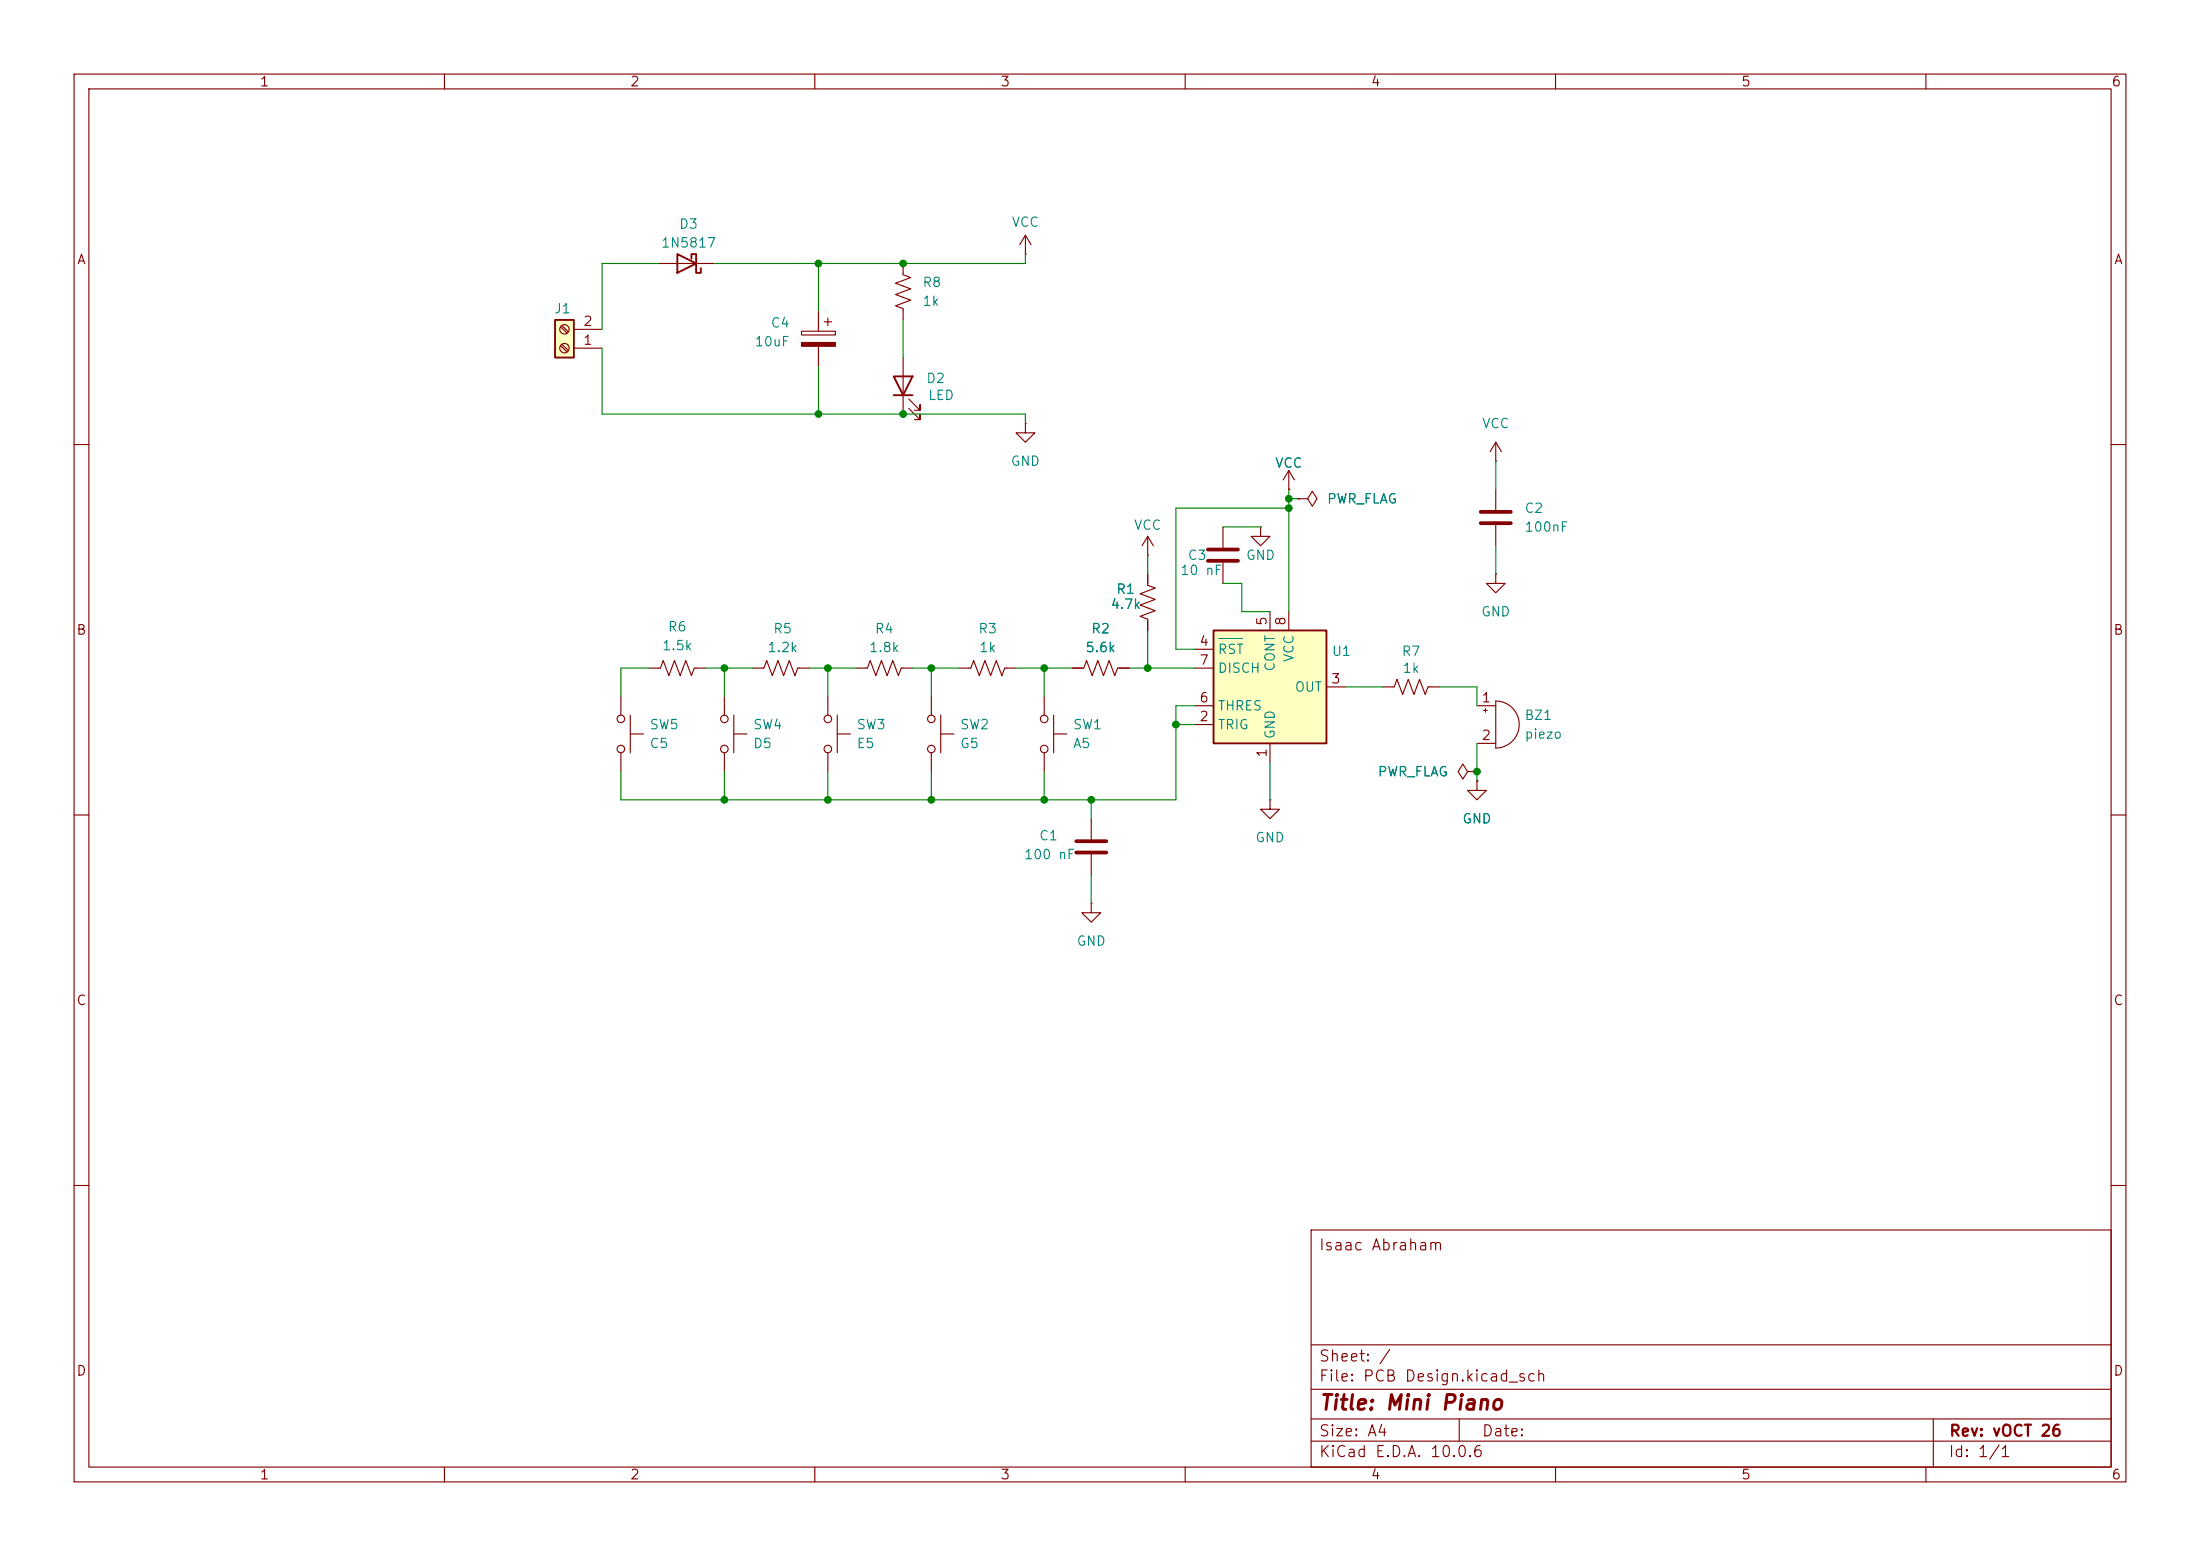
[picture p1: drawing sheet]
<svg xmlns="http://www.w3.org/2000/svg" width="297mm" height="210mm" viewBox="0 0 297 210" stroke-linecap="round" stroke-linejoin="round" font-family="sans-serif">
<g fill="none" stroke="#840000" stroke-width=".15">
<path d="M10 10h277v190h-277zM12 12h273v186h-273zM60 10v2M110 10v2M160 10v2M210 10v2M260 10v2M88.9 35.6h7.6M201.9 59.7l-.7 1.3M201.9 59.7l.8 1.3M201.9 59.7v2.5M10 60h2"/>
<path d="M165.1 71.1v2.8M165.1 75.9v2.8M170.2 71.1v1.3h1.2l-1.2 1.3-1.3-1.3h1.3M170.2 71.1h.1M201.9 62.2h.1M201.9 66v2.8M201.9 70.9v2.8M285 60h2M97.8 94v2.5M99.1 99.1h1.7M99.1 96.5v5.1M10 110h2"/>
<path d="M97.8 101.6v2.5M285 110h2M10 160h2M177 166h108v32h-108zM285 160h2M60 198v2M110 198v2M160 198v2M177 194.5h108M177 191.5h108M177 187.5h108M177 181.5h108"/>
<path d="M197 191.5v3M210 198v2M260 198v2M261 191.5v6.5"/>
<circle cx="97.8" cy="97" r=".51"/>
<circle cx="97.8" cy="101.1" r=".51"/>
</g>
<path d="M91.4 34.3l2.6 1.3-2.6 1.2zM93.3 34.9v-.6h.7v2.5h.6v-.6" fill="none" stroke="#840000" stroke-width=".25"/>
<path d="M163.1 74.2h4M163.1 75.7h4M199.9 69.1h4.1M199.9 70.6h4.1" fill="none" stroke="#840000" stroke-width=".51"/>
<path d="M163.8 85.1h15.3v15.2h-15.3z" fill="#ffffc2"/>
<path d="M120.6 50.8h2.6l-1.3 2.5zM120.6 53.3h2.6M163.8 85.1h15.3v15.2h-15.3z" fill="none" stroke="#840000" stroke-width=".25"/>
<g fill="none" stroke="#840000" stroke-width=".15">
<path d="M121.9 35.6v1.5l1 .4-2 .7 2 .8-2 .8 2 .7-2 .8 1 .4v1.5M138.4 34.3h.1M138.4 31.8l-.7 1.2M138.4 31.8l.8 1.2M138.4 31.8v2.5M108.2 44.7h4.6v.5h-4.6zM110.5 41.9v2.8M110.5 46.7v2.8M111.3 43.4h1M111.8 42.9v1M121.9 48.3v7.6M122.7 55.1l1.5 1.5v-.7v.7h-.8"/>
<path d="M122.7 53.8l1.5 1.6v-.8v.8h-.8M138.4 57.2v1.2h1.3l-1.3 1.3-1.2-1.3h1.2M138.4 57.2h.1M154.9 74.9h.1M154.9 77.5v1.5l1.1 .4-2.1 .7 2.1 .8-2.1 .8 2.1 .7-2.1 .8 1 .4v1.5M154.9 72.4l-.7 1.3M154.9 72.4l.8 1.3M154.9 72.4v2.5M174 66h.1M174 63.5v2.5M174 63.5l-.8 1.3M174 63.5l.8 1.3"/>
<path d="M175.3 67.3h1.2l.7-1 .6 1-.6 1-.7-1M175.3 67.3h.1M201.9 77.5v1.2h1.3l-1.3 1.3-1.2-1.3h1.2M201.9 77.5h.1M83.8 94v2.5M85.1 99.1h1.8M85.1 96.5v5.1M87.6 90.2h1.6l.3-1 .8 2 .8-2 .7 2 .8-2 .7 2 .4-1h1.5M101.6 90.2h1.5l.4-1 .8 2 .7-2 .8 2 .8-2 .7 2 .4-1h1.5M111.8 94v2.5M113 99.1h1.8M113 96.5v5.1"/>
<path d="M115.6 90.2h1.5l.4-1 .7 2 .8-2 .8 2 .7-2 .8 2 .4-1h1.5M125.7 94v2.5M127 99.1h1.8M127 96.5v5.1M129.5 90.2h1.6l.3-1 .8 2 .8-2 .7 2 .8-2 .8 2 .3-1h1.6M141 94v2.5M142.2 99.1h1.8M142.2 96.5v5.1M144.8 90.2h1.5l.4-1 .7 2 .8-2 .8 2 .7-2 .8 2 .4-1h1.5M161.3 97.8h2.5M161.3 87.6h2.5M161.3 95.3h2.5"/>
<path d="M161.3 90.2h2.5M171.4 82.6v2.5M174 82.6v2.5M179.1 92.7h2.5M186.7 92.7h1.5l.4-1 .8 2 .7-2 .8 2 .7-2 .8 2 .4-1h1.5M199.4 95.3h2.5M200.3 95.9h.5M200.5 95.6v.5M201.9 94.6a3.2 3.2 0 0 1 3.2 3.2 3.2 3.2 0 0 1-3.2 3.2zM83.8 101.6v2.5M111.8 101.6v2.5M125.7 101.6v2.5"/>
<path d="M141 101.6v2.5M147.3 110.5v2.8M147.3 115.3v2.8M171.4 108v1.2h1.3l-1.3 1.3-1.2-1.3h1.2M171.4 108h.1M171.4 100.3v2.6M198.1 104.1l-.6-1-.7 1 .7 1.1 .6-1.1h1.3M199.4 105.4v1.3h1.3l-1.3 1.3-1.3-1.3h1.3M199.4 105.4h.1M199.4 104.1h.1M199.4 100.3h2.5M147.3 121.9v1.3h1.3l-1.3 1.3-1.3-1.3h1.3"/>
<path d="M147.3 121.9h.1"/>
<circle cx="83.8" cy="97" r=".51"/>
<circle cx="111.8" cy="97" r=".51"/>
<circle cx="125.7" cy="97" r=".51"/>
<circle cx="141" cy="97" r=".51"/>
<circle cx="83.8" cy="101.1" r=".51"/>
<circle cx="111.8" cy="101.1" r=".51"/>
<circle cx="125.7" cy="101.1" r=".51"/>
<circle cx="141" cy="101.1" r=".51"/>
</g>
<path d="M164.6 86.2h3.2" fill="none" stroke="#008484" stroke-width=".15"/>
<path d="M145.3 113.5h4.1M145.3 115.1h4.1" fill="none" stroke="#840000" stroke-width=".51"/>
<path d="M108.2 46.2h4.6v.5h-4.6z" fill="#840000" stroke="#840000" stroke-width=".15"/>
<path d="M74.9 43.2h2.6v5.1h-2.6z" fill="#ffffc2"/>
<path d="M74.9 43.2h2.6v5.1h-2.6z" fill="none" stroke="#840000" stroke-width=".25"/>
<g fill="none" stroke="#840000" stroke-width=".15">
<path d="M75.7 46.7l.9 .8M75.7 44.1l.9 .9M75.9 46.5l.8 .8M75.9 43.9l.8 .9M77.5 47h3.8M77.5 44.5h3.8M154.9 77.5v1.2M174 66h.1M175.3 67.3h.1M144.8 90.2h1.2M151.1 90.2h1.3M154.9 83.8v1.3"/>
<path d="M199.4 104.1h.1M199.4 105.4h.1"/>
<circle cx="76.2" cy="44.4" r=".63"/>
<circle cx="76.2" cy="47" r=".63"/>
</g>
<g fill="none" stroke="#008400" stroke-width=".15">
<path d="M88.9 35.6h-7.6v8.9M110.5 35.6v6.3M138.4 34.3v1.3h-41.9M81.3 47v8.9h57.1v1.3M110.5 49.5v6.4M121.9 43.2v5.1M154.9 74.9v2.6M165.1 71.1h5.1M165.1 78.7h2.5v3.9h3.8M174 66v16.6M174 68.6h-15.3v19h2.6M174 67.3h1.3"/>
<path d="M201.9 62.2v3.8M201.9 73.7v3.8M87.6 90.2h-3.8v3.8M95.2 90.2h6.4M97.8 90.2v3.8M109.2 90.2h6.4M111.8 90.2v3.8M123.2 90.2h6.3M125.7 90.2v3.8M137.2 90.2h7.6M141 90.2v3.8M152.4 90.2h8.9"/>
<path d="M154.9 85.1v5.1M158.7 97.8h2.6M161.3 95.3h-2.6v12.7h-74.9v-3.9M181.6 92.7h5.1M194.3 92.7h5.1v2.6M97.8 104.1v3.9M111.8 104.1v3.9M125.7 104.1v3.9M141 104.1v3.9M147.3 108v2.5M147.3 118.1v3.8M171.4 102.9v5.1"/>
<path d="M199.4 100.3v5.1"/>
</g>
<g fill="#008400" stroke="#008400" stroke-width=".14">
<circle cx="111.8" cy="108" r=".46"/>
<circle cx="111.8" cy="90.2" r=".46"/>
<circle cx="97.8" cy="108" r=".46"/>
<circle cx="121.9" cy="35.6" r=".46"/>
<circle cx="97.8" cy="90.2" r=".46"/>
<circle cx="110.5" cy="35.6" r=".46"/>
<circle cx="110.5" cy="55.9" r=".46"/>
<circle cx="125.7" cy="90.2" r=".46"/>
<circle cx="147.3" cy="108" r=".46"/>
<circle cx="141" cy="108" r=".46"/>
<circle cx="141" cy="90.2" r=".46"/>
<circle cx="125.7" cy="108" r=".46"/>
<circle cx="121.9" cy="55.9" r=".46"/>
<circle cx="174" cy="67.3" r=".46"/>
<circle cx="174" cy="68.6" r=".46"/>
<circle cx="154.9" cy="90.2" r=".46"/>
<circle cx="199.4" cy="104.1" r=".46"/>
<circle cx="158.7" cy="97.8" r=".46"/>
</g>
<text font-size="2" fill="#840000" x="178" y="190.8">Title: Mini Piano</text>
<g font-size="1.5" fill="#840000">
<text x="178" y="169.1">Isaac Abraham</text>
<text x="178" y="184.1">Sheet: /</text>
<text x="178" y="186.8">File: PCB Design.kicad_sch</text>
<text x="178" y="197">KiCad E.D.A. 10.0.6</text>
<text x="178" y="194.2">Size: A4</text>
<text x="200" y="194.2">Date:</text>
<text x="263" y="197">Id: 1/1</text>
<text x="263" y="194.2">Rev: vOCT 26</text>
</g>
<g font-size="1.3" fill="#840000">
<text x="35" y="12">1</text>
<text x="85" y="12">2</text>
<text x="135" y="12">3</text>
<text x="185" y="12">4</text>
<text x="235" y="12">5</text>
<text x="285" y="12">6</text>
<text x="10.3" y="36">A</text>
<text x="285.3" y="36">A</text>
<text x="78.6" y="46.9">1</text>
<text x="78.6" y="44.3">2</text>
<text x="10.2" y="86">B</text>
<text x="161.8" y="87.5">4</text>
<text x="171.3" y="84.6" transform="rotate(-90 171.3 84.6)">5</text>
<text x="173.9" y="84.6" transform="rotate(-90 173.9 84.6)">8</text>
<text x="285.2" y="86">B</text>
<text x="161.8" y="95.1">6</text>
<text x="161.8" y="90">7</text>
<text x="179.6" y="92.6">3</text>
<text x="199.9" y="95.1">1</text>
<text x="161.8" y="97.7">2</text>
<text x="199.9" y="100.2">2</text>
<text x="171.3" y="102.3" transform="rotate(-90 171.3 102.3)">1</text>
<text x="10.2" y="136">C</text>
<text x="285.2" y="136">C</text>
<text x="10.2" y="186">D</text>
<text x="285.2" y="186">D</text>
<text x="35" y="200">1</text>
<text x="85" y="200">2</text>
<text x="135" y="200">3</text>
<text x="185" y="200">4</text>
<text x="235" y="200">5</text>
<text x="285" y="200">6</text>
</g>
<g font-size="1.3" fill="#008484">
<text x="89.1" y="33.7">1N5817</text>
<text x="91.6" y="31.2">D3</text>
<text x="136.5" y="30.9">VCC</text>
<text x="124.4" y="39.1">R8</text>
<text x="124.4" y="41.6">1k</text>
<text x="74.7" y="42.6">J1</text>
<text x="101.8" y="47.1">10uF</text>
<text x="104" y="44.5">C4</text>
<text x="125" y="52">D2</text>
<text x="125.2" y="54.3">LED</text>
<text x="200" y="58.1">VCC</text>
<text x="136.4" y="63.2">GND</text>
<text x="172" y="63.4">VCC</text>
<text x="153" y="71.8">VCC</text>
<text x="179.1" y="68.3">PWR_FLAG</text>
<text x="205.7" y="69.5">C2</text>
<text x="159.2" y="77.9">10 nF</text>
<text x="160.3" y="75.9">C3</text>
<text x="168.1" y="75.9">GND</text>
<text x="205.7" y="72.1">100nF</text>
<text x="149.8" y="82.5">4.7k</text>
<text x="150.6" y="80.5">R1</text>
<text x="199.9" y="83.5">GND</text>
<text x="89.3" y="88.1">1.5k</text>
<text x="90.1" y="85.5">R6</text>
<text x="103.5" y="88.3">1.2k</text>
<text x="104.3" y="85.8">R5</text>
<text x="117.2" y="88.3">1.8k</text>
<text x="118" y="85.8">R4</text>
<text x="132" y="85.8">R3</text>
<text x="132.1" y="88.3">1k</text>
<text x="146.4" y="88.3">5.6k</text>
<text x="147.2" y="85.8">R2</text>
<text x="164.3" y="88.6">RST</text>
<text x="175" y="89.5" transform="rotate(-90 175 89.5)">VCC</text>
<text x="179.7" y="88.8">U1</text>
<text x="189.1" y="88.8">R7</text>
<text x="164.3" y="91.1">DISCH</text>
<text x="172.4" y="90.7" transform="rotate(-90 172.4 90.7)">CONT</text>
<text x="174.7" y="93.7">OUT</text>
<text x="189.3" y="91.1">1k</text>
<text x="87.6" y="98.8">SW5</text>
<text x="87.6" y="101.3">C5</text>
<text x="101.6" y="98.8">SW4</text>
<text x="101.6" y="101.3">D5</text>
<text x="115.6" y="98.8">SW3</text>
<text x="115.6" y="101.3">E5</text>
<text x="129.5" y="98.8">SW2</text>
<text x="129.5" y="101.3">G5</text>
<text x="144.8" y="98.8">SW1</text>
<text x="144.8" y="101.3">A5</text>
<text x="164.3" y="98.8">TRIG</text>
<text x="164.3" y="96.2">THRES</text>
<text x="172.4" y="99.8" transform="rotate(-90 172.4 99.8)">GND</text>
<text x="205.7" y="97.5">BZ1</text>
<text x="205.7" y="100">piezo</text>
<text x="185.9" y="105.1">PWR_FLAG</text>
<text x="140.2" y="113.7">C1</text>
<text x="169.4" y="114">GND</text>
<text x="197.3" y="111.5">GND</text>
<text x="138.2" y="116.3">100 nF</text>
<text x="145.3" y="128">GND</text>
</g>
</svg>
